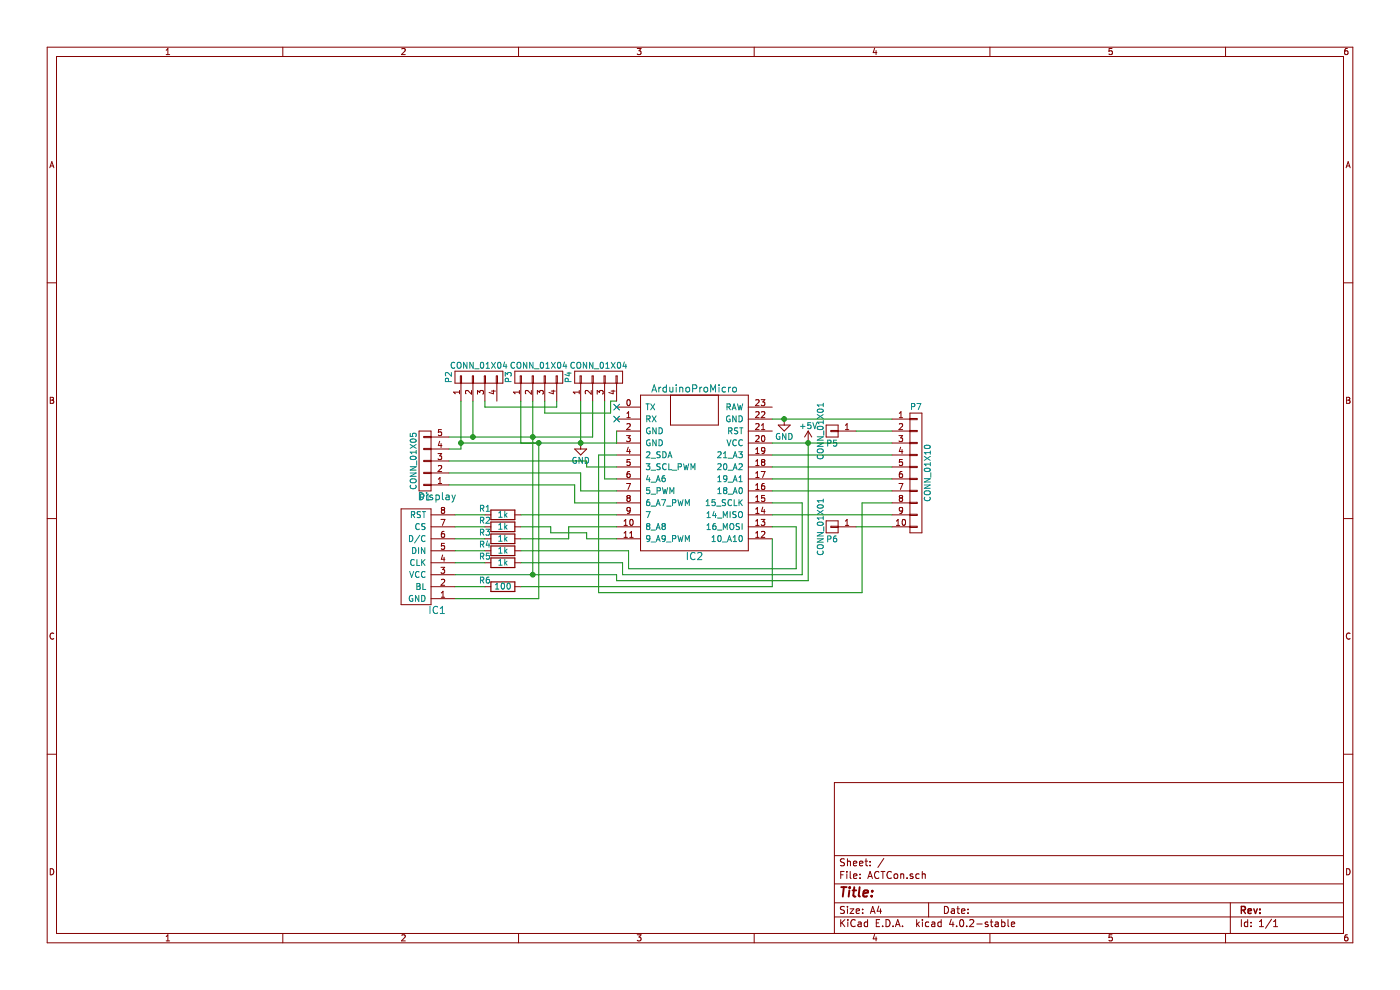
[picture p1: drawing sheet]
EESchema Schematic File Version 2
LIBS:power
LIBS:device
LIBS:transistors
LIBS:conn
LIBS:linear
LIBS:regul
LIBS:74xx
LIBS:cmos4000
LIBS:adc-dac
LIBS:memory
LIBS:xilinx
LIBS:microcontrollers
LIBS:dsp
LIBS:microchip
LIBS:analog_switches
LIBS:motorola
LIBS:texas
LIBS:intel
LIBS:audio
LIBS:interface
LIBS:digital-audio
LIBS:philips
LIBS:display
LIBS:cypress
LIBS:siliconi
LIBS:opto
LIBS:atmel
LIBS:contrib
LIBS:valves
LIBS:ACTCon-cache
EELAYER 25 0
EELAYER END
$Descr A4 11693 8268
encoding utf-8
Sheet 1 1
Title ""
Date ""
Rev ""
Comp ""
Comment1 ""
Comment2 ""
Comment3 ""
Comment4 ""
$EndDescr
$Comp
L ArduinoProMicro IC2
U 1 1
P 5800 4000
F 0 "IC2" H 5800 3350 60  0000 C CNN
F 1 "ArduinoProMicro" H 5800 4750 60  0000 C CNN
F 2 ".pretty:ArduinoProMicro" H 5900 3950 60  0001 C CNN
F 3 "" H 5900 3950 60  0000 C CNN
	1    5800 4000
	1    0    0    -1  
$EndComp
$Comp
L Display IC1
U 1 1
P 3650 4550
F 0 "IC1" H 3650 4000 60  0000 C CNN
F 1 "Display" H 3650 4950 60  0000 C CNN
F 2 "Pin_Headers:Pin_Header_Straight_1x08" H 3800 4550 60  0001 C CNN
F 3 "" H 3800 4550 60  0000 C CNN
	1    3650 4550
	1    0    0    -1  
$EndComp
$Comp
L CONN_01X04 P2
U 1 1
P 4000 3150
F 0 "P2" H 4000 3400 50  0000 C CNN
F 1 "CONN_01X04" V 4100 3150 50  0000 C CNN
F 2 "Pin_Headers:Pin_Header_Straight_1x04" H 4000 3150 50  0001 C CNN
F 3 "" H 4000 3150 50  0000 C CNN
	1    4000 3150
	0    -1   -1   0   
$EndComp
$Comp
L CONN_01X04 P3
U 1 1
P 4500 3150
F 0 "P3" H 4500 3400 50  0000 C CNN
F 1 "CONN_01X04" V 4600 3150 50  0000 C CNN
F 2 "Pin_Headers:Pin_Header_Straight_1x04" H 4500 3150 50  0001 C CNN
F 3 "" H 4500 3150 50  0000 C CNN
	1    4500 3150
	0    -1   -1   0   
$EndComp
$Comp
L CONN_01X04 P4
U 1 1
P 5000 3150
F 0 "P4" H 5000 3400 50  0000 C CNN
F 1 "CONN_01X04" V 5100 3150 50  0000 C CNN
F 2 "Pin_Headers:Pin_Header_Straight_1x04" H 5000 3150 50  0001 C CNN
F 3 "" H 5000 3150 50  0000 C CNN
	1    5000 3150
	0    -1   -1   0   
$EndComp
NoConn ~ 5150 3500
NoConn ~ 5150 3400
$Comp
L CONN_01X10 P7
U 1 1
P 7650 3950
F 0 "P7" H 7650 4500 50  0000 C CNN
F 1 "CONN_01X10" V 7750 3950 50  0000 C CNN
F 2 "Pin_Headers:Pin_Header_Straight_1x10" H 7650 3950 50  0001 C CNN
F 3 "" H 7650 3950 50  0000 C CNN
	1    7650 3950
	1    0    0    -1  
$EndComp
$Comp
L CONN_01X01 P5
U 1 1
P 6950 3600
F 0 "P5" H 6950 3700 50  0000 C CNN
F 1 "CONN_01X01" V 7050 3600 50  0000 C CNN
F 2 "Pin_Headers:Pin_Header_Straight_1x01" H 6950 3600 50  0001 C CNN
F 3 "" H 6950 3600 50  0000 C CNN
	1    6950 3600
	-1   0    0    1   
$EndComp
$Comp
L CONN_01X01 P6
U 1 1
P 6950 4400
F 0 "P6" H 6950 4500 50  0000 C CNN
F 1 "CONN_01X01" V 7050 4400 50  0000 C CNN
F 2 "Pin_Headers:Pin_Header_Straight_1x01" H 6950 4400 50  0001 C CNN
F 3 "" H 6950 4400 50  0000 C CNN
	1    6950 4400
	-1   0    0    1   
$EndComp
$Comp
L CONN_01X05 P1
U 1 1
P 3550 3850
F 0 "P1" H 3550 4150 50  0000 C CNN
F 1 "CONN_01X05" V 3650 3850 50  0000 C CNN
F 2 "Pin_Headers:Pin_Header_Straight_1x05" H 3550 3850 50  0001 C CNN
F 3 "" H 3550 3850 50  0000 C CNN
	1    3550 3850
	-1   0    0    1   
$EndComp
$Comp
L R R1
U 1 1
P 4200 4300
F 0 "R1" V 4150 4150 50  0000 C CNN
F 1 "1k" V 4200 4300 50  0000 C CNN
F 2 "Resistors_SMD:R_0603_HandSoldering" V 4130 4300 50  0001 C CNN
F 3 "" H 4200 4300 50  0000 C CNN
	1    4200 4300
	0    1    1    0   
$EndComp
$Comp
L R R2
U 1 1
P 4200 4400
F 0 "R2" V 4150 4250 50  0000 C CNN
F 1 "1k" V 4200 4400 50  0000 C CNN
F 2 "Resistors_SMD:R_0603_HandSoldering" V 4130 4400 50  0001 C CNN
F 3 "" H 4200 4400 50  0000 C CNN
	1    4200 4400
	0    1    1    0   
$EndComp
$Comp
L R R3
U 1 1
P 4200 4500
F 0 "R3" V 4150 4350 50  0000 C CNN
F 1 "1k" V 4200 4500 50  0000 C CNN
F 2 "Resistors_SMD:R_0603_HandSoldering" V 4130 4500 50  0001 C CNN
F 3 "" H 4200 4500 50  0000 C CNN
	1    4200 4500
	0    1    1    0   
$EndComp
$Comp
L R R4
U 1 1
P 4200 4600
F 0 "R4" V 4150 4450 50  0000 C CNN
F 1 "1k" V 4200 4600 50  0000 C CNN
F 2 "Resistors_SMD:R_0603_HandSoldering" V 4130 4600 50  0001 C CNN
F 3 "" H 4200 4600 50  0000 C CNN
	1    4200 4600
	0    1    1    0   
$EndComp
$Comp
L R R5
U 1 1
P 4200 4700
F 0 "R5" V 4150 4550 50  0000 C CNN
F 1 "1k" V 4200 4700 50  0000 C CNN
F 2 "Resistors_SMD:R_0603_HandSoldering" V 4130 4700 50  0001 C CNN
F 3 "" H 4200 4700 50  0000 C CNN
	1    4200 4700
	0    1    1    0   
$EndComp
$Comp
L R R6
U 1 1
P 4200 4900
F 0 "R6" V 4150 4750 50  0000 C CNN
F 1 "100" V 4200 4900 50  0000 C CNN
F 2 "Resistors_SMD:R_0603_HandSoldering" V 4130 4900 50  0001 C CNN
F 3 "" H 4200 4900 50  0000 C CNN
	1    4200 4900
	0    1    1    0   
$EndComp
$Comp
L +5V #PWR?
U 1 1
P 6750 3700
F 0 "#PWR?" H 6750 3550 50  0001 C CNN
F 1 "+5V" H 6750 3840 50  0000 C CNN
F 2 "" H 6750 3700 50  0000 C CNN
F 3 "" H 6750 3700 50  0000 C CNN
	1    6750 3700
	1    0    0    -1  
$EndComp
$Comp
L GND #PWR?
U 1 1
P 4850 3700
F 0 "#PWR?" H 4850 3450 50  0001 C CNN
F 1 "GND" H 4850 3550 50  0000 C CNN
F 2 "" H 4850 3700 50  0000 C CNN
F 3 "" H 4850 3700 50  0000 C CNN
	1    4850 3700
	1    0    0    -1  
$EndComp
$Comp
L GND #PWR?
U 1 1
P 6550 3500
F 0 "#PWR?" H 6550 3250 50  0001 C CNN
F 1 "GND" H 6550 3350 50  0000 C CNN
F 2 "" H 6550 3500 50  0000 C CNN
F 3 "" H 6550 3500 50  0000 C CNN
	1    6550 3500
	1    0    0    -1  
$EndComp
Wire Wire Line
	5150 4400 4750 4400
Wire Wire Line
	4750 4400 4750 4500
Wire Wire Line
	4750 4500 4350 4500
Wire Wire Line
	5150 4500 4900 4500
Wire Wire Line
	4900 4500 4900 4450
Wire Wire Line
	4900 4450 4600 4450
Wire Wire Line
	4600 4450 4600 4400
Wire Wire Line
	4600 4400 4350 4400
Wire Wire Line
	4350 4600 5250 4600
Wire Wire Line
	5250 4600 5250 4750
Wire Wire Line
	5250 4750 6650 4750
Wire Wire Line
	6650 4750 6650 4400
Wire Wire Line
	6650 4400 6450 4400
Wire Wire Line
	6450 4500 6450 4900
Wire Wire Line
	6450 4900 4350 4900
Wire Wire Line
	6450 4200 6700 4200
Wire Wire Line
	6700 4200 6700 4800
Wire Wire Line
	6700 4800 5200 4800
Wire Wire Line
	5200 4800 5200 4700
Wire Wire Line
	5200 4700 4350 4700
Wire Wire Line
	5150 4800 5150 4850
Wire Wire Line
	5150 4850 6750 4850
Wire Wire Line
	6750 4850 6750 3700
Wire Wire Line
	6450 3700 7450 3700
Wire Wire Line
	3800 5000 4500 5000
Wire Wire Line
	4500 5000 4500 3700
Wire Wire Line
	4350 3700 5150 3700
Wire Wire Line
	5150 3700 5150 3600
Wire Wire Line
	4850 3350 4850 3700
Connection ~ 4850 3700
Wire Wire Line
	4350 3350 4350 3700
Connection ~ 4500 3700
Wire Wire Line
	4500 3700 3850 3700
Wire Wire Line
	3850 3350 3850 3750
Wire Wire Line
	4450 3350 4450 4800
Wire Wire Line
	3750 3650 4950 3650
Wire Wire Line
	3950 3650 3950 3350
Wire Wire Line
	4950 3650 4950 3350
Connection ~ 4450 3650
Wire Wire Line
	5050 3350 5050 4000
Wire Wire Line
	5050 4000 5150 4000
Wire Wire Line
	5150 3350 5100 3350
Wire Wire Line
	5100 3350 5100 3450
Wire Wire Line
	5100 3450 4550 3450
Wire Wire Line
	4550 3450 4550 3350
Wire Wire Line
	4650 3350 4650 3400
Wire Wire Line
	4650 3400 4050 3400
Wire Wire Line
	4050 3400 4050 3350
Wire Wire Line
	7450 3500 6450 3500
Connection ~ 6750 3700
Wire Wire Line
	6450 3800 7450 3800
Wire Wire Line
	7450 3900 6450 3900
Wire Wire Line
	6450 4000 7450 4000
Wire Wire Line
	7450 4100 6450 4100
Wire Wire Line
	6450 4300 7450 4300
Wire Wire Line
	5150 3800 5000 3800
Wire Wire Line
	5000 3800 5000 4950
Wire Wire Line
	5000 4950 7200 4950
Wire Wire Line
	7200 4950 7200 4200
Wire Wire Line
	7200 4200 7450 4200
Wire Wire Line
	7150 3600 7450 3600
Wire Wire Line
	7150 4400 7450 4400
Connection ~ 3950 3650
Wire Wire Line
	3850 3750 3750 3750
Connection ~ 3850 3700
Wire Wire Line
	3750 3850 4900 3850
Wire Wire Line
	4900 3850 4900 3900
Wire Wire Line
	4900 3900 5150 3900
Wire Wire Line
	5150 4100 4850 4100
Wire Wire Line
	4850 4100 4850 3950
Wire Wire Line
	4850 3950 3750 3950
Wire Wire Line
	3750 4050 4800 4050
Wire Wire Line
	4800 4050 4800 4200
Wire Wire Line
	4800 4200 5150 4200
Wire Wire Line
	3800 4800 5150 4800
Connection ~ 4450 4800
Wire Wire Line
	4350 4300 5150 4300
Wire Wire Line
	3800 4900 4050 4900
Wire Wire Line
	4050 4700 3800 4700
Wire Wire Line
	3800 4600 4050 4600
Wire Wire Line
	4050 4500 3800 4500
Wire Wire Line
	3800 4400 4050 4400
Wire Wire Line
	4050 4300 3800 4300
Wire Wire Line
	6550 3500 6550 3500
Connection ~ 6550 3500
$EndSCHEMATC
